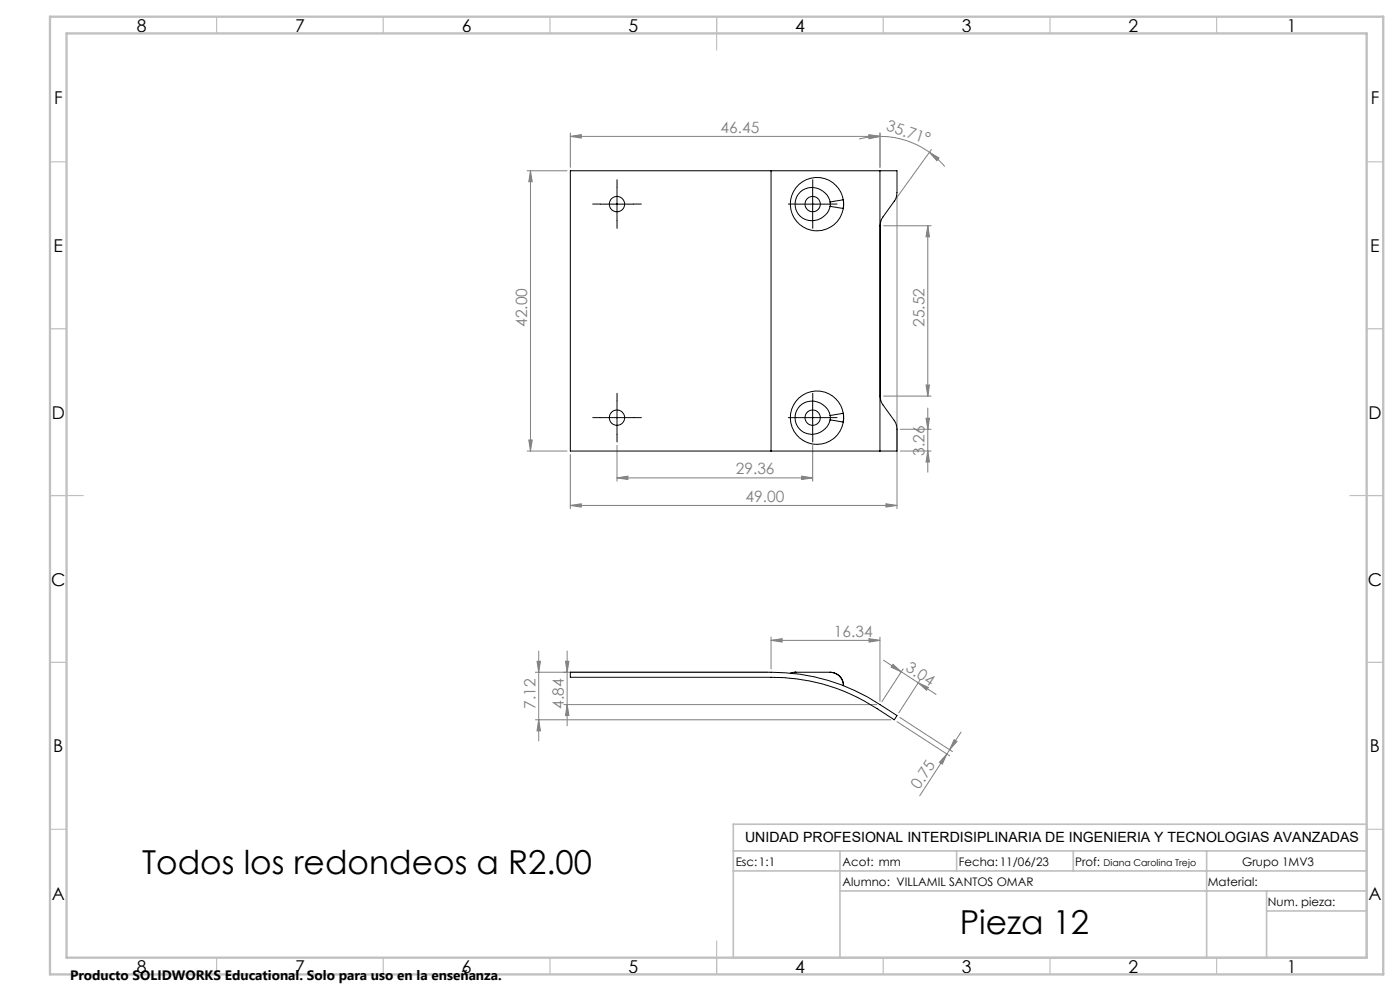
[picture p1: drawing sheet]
<svg xmlns="http://www.w3.org/2000/svg" width="420mm" height="297mm" viewBox="0 0 420 297" stroke-linecap="round" stroke-linejoin="round" font-family="sans-serif">
<g fill="none" stroke="#808080" stroke-width=".3">
<path d="M171.1 39.9v10.3M264 39.9v10.3M158.2 51.2h11.9M159.1 51.2l.6 3.3h-1.1zM159.1 51.2v84M171.1 40.9l3.3-.5v1zM171.1 40.9h92.9M260.7 40.6l3.3 .3-3.3 .7zM260.7 40.4l3.3 .5-3.3 .5zM264 40.9a25 25 0 0 1 14.8 4.7M264 40.9l-3.2 .2-3.1 .6M269.1 58.7v93.8"/>
<path d="M278.8 45.6l2.9 1.7-.6 .9zM278.8 45.6l2.5 2.1 2.1 2.2M279.4 44.8l-10.5 14.7M265.1 67.7h14.2M278.3 67.7l.5 3.3h-1zM278.3 67.7v51M265.1 118.7h14.2M277.8 115.4h1l-.5 3.3zM158.2 135.2h11.9M158.6 131.9h1.1l-.6 3.3zM171.1 136.2v16.3M185.1 133.5v10.7"/>
<path d="M243.8 133.5v10.7M270.1 135.2h9.2M270.1 128.7h9.2M277.8 125.3h1l-.5 3.4zM278.3 122.3v19.2M278.3 135.2l.5 3.3h-1zM171.1 151.5l3.3-.5v1zM171.1 151.5h98M185.1 143.2l3.3-.5v1zM185.1 143.2h58.7M240.5 142.7l3.3 .5-3.3 .5zM265.8 151l3.3 .5-3.3 .5z"/>
<path d="M161.1 198.2h1l-.5 3.3zM161.6 195.1v27M169.7 198.2h1l-.6 3.3zM170.1 195.1v22.4M231.3 191.9l3.3-.5v1zM231.3 190.9v9.6M231.3 191.9h32.7M260.7 191.4l3.3 .5-3.3 .5zM264 190.9v19.2M265 197.9l15.8 10.2M267.9 199.1l2.5 2.2-3.1-1.3zM160.6 215.7h106.7"/>
<path d="M160.6 201.5h69.7M161.6 215.7l.5 3.3h-1zM169.2 211.2h93.8M170.1 211.2l.6 3.3h-1zM269.1 216.3l15.8 10.2M269.9 215l15.8 10.2M270.9 200.5l-6.4 9.8M275.5 204.6l3 1.4-.5 .9zM276 203.8l-6.4 9.8M288.3 219.4l-3.4 5.3M284.1 226l-8.2 12.5M284.1 226l-1.4 3-.9-.5z"/>
<path d="M284.9 224.7l-.8 1.3M286.2 221.7l.9 .5-2.2 2.5z"/>
</g>
<g fill="none" stroke="#000" stroke-width=".3" stroke-dasharray="15.2 1.3 1.3 1.3">
<path d="M185.1 56.2v-2.3M243.8 56.2v-2.3M180.1 61.2h-2.3M185.1 66.2v2.3M190.1 61.2h2.3M238.8 61.2h-2.3M243.8 66.2v2.3M248.8 61.2h2.3M180.1 125.2h-2.3M185.1 120.2v-2.3M185.1 130.2v2.3M190.1 125.2h2.3"/>
<path d="M238.8 125.2h-2.3M243.8 120.2v-2.3M243.8 130.2v2.3M248.8 125.2h2.3"/>
</g>
<path d="M185.1 56.2v10M243.8 56.2v10M180.1 61.2h10M238.8 61.2h10M180.1 125.2h10M185.1 120.2v10M238.8 125.2h10M243.8 120.2v10" fill="none" stroke="#000" stroke-width=".3"/>
<g fill="none" stroke="#c0c0c0" stroke-width=".35">
<path d="M65 5v5M115 5v5M165 5v5M215 5v10M265 5v5M315 5v5M365 5v5M15 48.5h5M410 48.5h5M15 98.5h5M410 98.5h5M15 148.5h10"/>
<path d="M405 148.5h10M15 198.5h5M410 198.5h5M15 248.5h5M410 248.5h5M65 287v5M115 287v5M165 287v5M215 282v10M265 287v5M315 287v5M365 287v5"/>
</g>
<path d="M220 247h190v40h-190zM220 255h190M252 255v32M287 255v6M322 255v6M362 255v32M220 261h190M252 267h158M380 273h30M380 267v20" fill="none" stroke="#c0c0c0" stroke-width=".5"/>
<path d="M15 5h400v287h-400zM20 10h390v277h-390z" fill="none" stroke="#c0c0c0" stroke-width=".7"/>
<g fill="#808080">
<path d="M275.5 204.6l3 1.4-.5 .9zM267.9 199.1l2.5 2.2-3.1-1.3z"/>
<path d="M278.8 45.6l2.9 1.7-.6 .9zM260.7 40.6l3.3 .3-3.3 .7z"/>
<path d="M231.3 191.9l3.3-.5v1zM260.7 191.4l3.3 .5-3.3 .5zM171.1 151.5l3.3-.5v1zM265.8 151l3.3 .5-3.3 .5zM171.1 40.9l3.3-.5v1zM260.7 40.4l3.3 .5-3.3 .5zM185.1 143.2l3.3-.5v1zM240.5 142.7l3.3 .5-3.3 .5z"/>
<path d="M284.1 226l-1.4 3-.9-.5zM286.2 221.7l.9 .5-2.2 2.5z"/>
<path d="M161.6 215.7l.5 3.3h-1zM161.1 198.2h1l-.5 3.3z"/>
<path d="M278.3 135.2l.5 3.3h-1zM277.8 125.3h1l-.5 3.4z"/>
<path d="M169.7 198.2h1l-.6 3.3zM170.1 211.2l.6 3.3h-1zM159.1 51.2l.6 3.3h-1.1zM158.6 131.9h1.1l-.6 3.3z"/>
<path d="M278.3 67.7l.5 3.3h-1zM277.8 115.4h1l-.5 3.3z"/>
</g>
<g fill="none" stroke="#000" stroke-width=".3">
<path d="M231.3 51.2h32.7M231.3 51.2h-60.2v84h60.2M231.3 51.2v84M253 59.9a8 8 0 0 0-12.3-5.4 8 8 0 0 0 0 13.4 8 8 0 0 0 12.3-5.4M253 59.9v2.6M253 59.9l-4 .6M264 51.2h5.1v6.5l-.2 1.4-.4 .9-4 5.6-.4 2.1v51l.2 1.4 .4 .9 4.1 5.9 .3 1.8v6.5h-5.1M264 51.2v84M249 60.5a5.3 5.3 0 0 0-5.9-4.3 5.3 5.3 0 0 0-4.5 5.7 5.3 5.3 0 0 0 5.2 4.3 5.3 5.3 0 0 0 5.2-4.4M249 61.8l4 .7M249 60.5v1.3M231.3 135.2h32.7"/>
<path d="M249 124.5a5.3 5.3 0 0 0-5.6-4.3 5.3 5.3 0 0 0-4.9 5.2 5.3 5.3 0 0 0 5.1 4.8 5.3 5.3 0 0 0 5.4-4.4M249 125.8l4 .7M249 124.5v1.3M253 123.9a8 8 0 0 0-12.3-5.4 8 8 0 0 0 0 13.4 8 8 0 0 0 12.3-5.4M253 123.9v2.6M253 123.9l-4 .6M171.1 201.5h60.2a58.7 58.7 0 0 1 32.7 9.7l5.1 3.3-.8 1.2a66.3 66.3 0 0 0-21.7-10.8 60.4 60.4 0 0 0-15.3-1.9h-60.2zM238.5 201.5l-1.4 .3M238.5 201.5h.1M238.5 201.5h7.5a7.7 7.7 0 0 1 5.8 1.1l1 1.7 .2 1.2M249.1 201.5a4 4 0 0 1 4 4"/>
<circle cx="185.1" cy="61.2" r="2.29"/>
<circle cx="243.8" cy="61.2" r="2.29"/>
<circle cx="185.1" cy="125.2" r="2.3"/>
<circle cx="243.8" cy="125.2" r="2.3"/>
</g>
<g font-size="9.9">
<text x="42.7" y="261.9">Todos los redondeos a R2.00</text>
<text x="287.9" y="280">Pieza 12</text>
</g>
<g font-size="5.3">
<text x="41" y="9.5">8</text>
<text x="88.5" y="9.5">7</text>
<text x="138.5" y="9.5">6</text>
<text x="188.5" y="9.5">5</text>
<text x="238.5" y="9.5">4</text>
<text x="288.5" y="9.5">3</text>
<text x="338.5" y="9.5">2</text>
<text x="386" y="9.5">1</text>
<text x="16.2" y="31.3">F</text>
<text x="411.2" y="31.3">F</text>
<text x="16.1" y="75.5">E</text>
<text x="411.1" y="75.5">E</text>
<text x="15.5" y="125.5">D</text>
<text x="410.5" y="125.5">D</text>
<text x="15.4" y="175.5">C</text>
<text x="410.4" y="175.5">C</text>
<text x="16" y="225.5">B</text>
<text x="411" y="225.5">B</text>
<text x="15.5" y="269.8">A</text>
<text x="410.5" y="269.8">A</text>
<text x="41" y="291.5">8</text>
<text x="88.5" y="291.5">7</text>
<text x="138.5" y="291.5">6</text>
<text x="188.5" y="291.5">5</text>
<text x="238.5" y="291.5">4</text>
<text x="288.5" y="291.5">3</text>
<text x="338.5" y="291.5">2</text>
<text x="386" y="291.5">1</text>
</g>
<g font-size="4.7" fill="#808080">
<text x="216.2" y="39.8">46.45</text>
<text x="265.7" y="39" transform="rotate(18 265.7 39)">35.71°</text>
<text x="158.2" y="98" transform="rotate(-90 158.2 98)">42.00</text>
<text x="277.3" y="98" transform="rotate(-90 277.3 98)">25.52</text>
<text x="277.3" y="136.6" transform="rotate(-90 277.3 136.6)">3.26</text>
<text x="220.7" y="142.2">29.36</text>
<text x="223.7" y="150.4">49.00</text>
<text x="250.2" y="190.9">16.34</text>
<text x="271.5" y="200.8" transform="rotate(33 271.5 200.8)">3.04</text>
<text x="160.6" y="212.4" transform="rotate(-90 160.6 212.4)">7.12</text>
<text x="169.2" y="212.4" transform="rotate(-90 169.2 212.4)">4.84</text>
<text x="275.8" y="236.8" transform="rotate(-57 275.8 236.8)">0.75</text>
</g>
<text font-size="4.2" x="223.5" y="252.5">UNIDAD PROFESIONAL INTERDISIPLINARIA DE INGENIERIA Y TECNOLOGIAS AVANZADAS</text>
<text font-size="4.1" x="21" y="293.7">Producto SOLIDWORKS Educational. Solo para uso en la enseñanza.</text>
<g font-size="3.5">
<text x="220.7" y="259.5">Esc:1:1</text>
<text x="252.8" y="259.5">Acot: mm</text>
<text x="287.6" y="259.5">Fecha:11/06/23</text>
<text x="322.5" y="259.5">Prof:</text>
<text x="372.6" y="259.5">Grupo 1MV3</text>
<text x="252.8" y="265.6">Alumno: VILLAMIL SANTOS OMAR</text>
<text x="362.3" y="265.6">Material:</text>
<text x="380.4" y="271.4">Num. pieza:</text>
</g>
<text font-size="2.8" x="331" y="259.5">Diana Carolina Trejo</text>
</svg>
